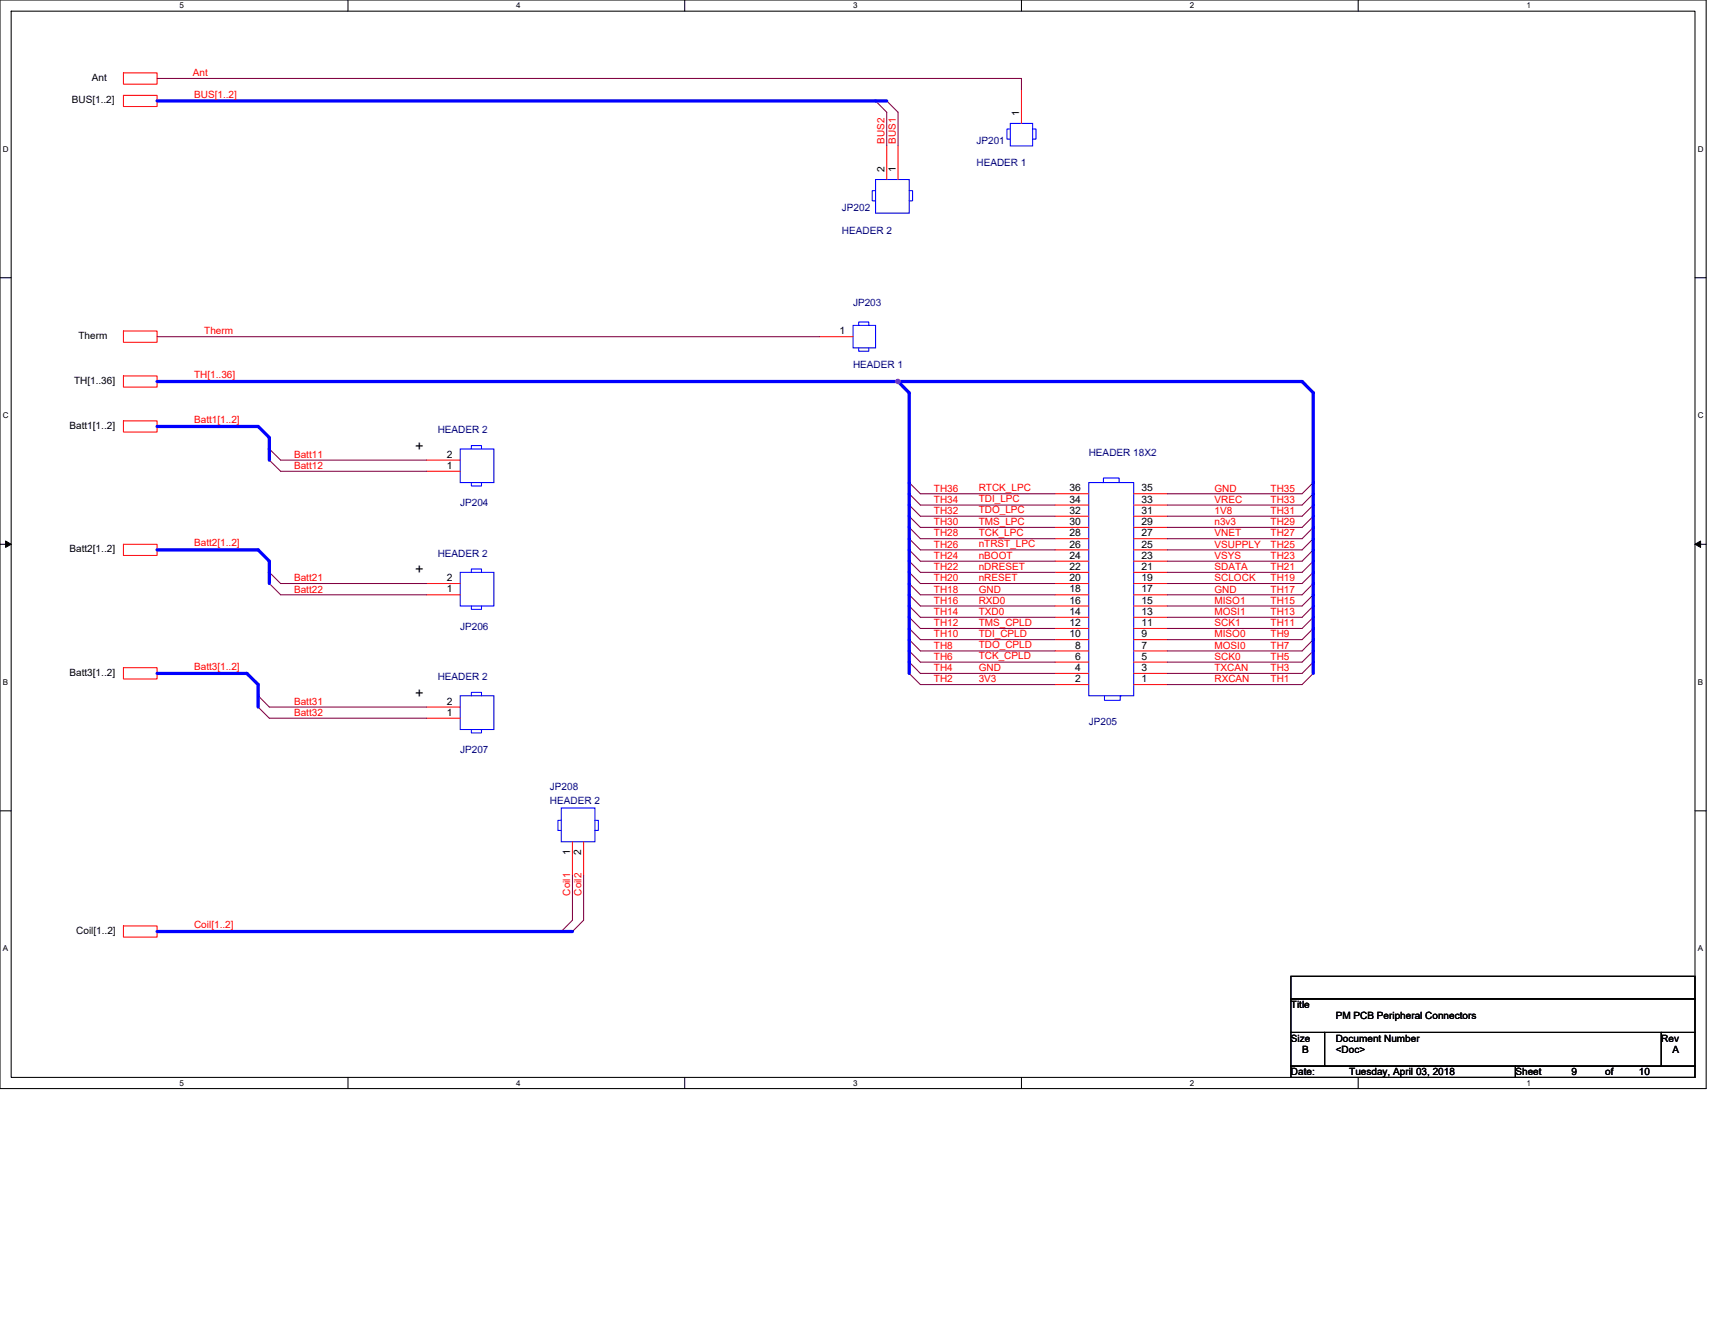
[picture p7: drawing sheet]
<svg xmlns="http://www.w3.org/2000/svg" width="279mm" height="216mm" viewBox="0 0 279 216" stroke-linecap="round" stroke-linejoin="round" font-family="sans-serif">
<path d="M0 0h278v177.4h-278zM1.8 1.8h274.3v173.8h-274.3z" fill="none" stroke="#000" stroke-width=".17"/>
<g fill="#fff">
<path d="M29.3 .2h.7v1.5h-.7z"/>
<path d="M29.3 175.7h.7v1.5h-.7z"/>
</g>
<path d="M56.7 0v1.8M56.7 175.6v1.8" fill="none" stroke="#000" stroke-width=".17"/>
<g fill="#fff">
<path d="M84.1 .2h.7v1.5h-.7z"/>
<path d="M84.1 175.7h.7v1.5h-.7z"/>
</g>
<path d="M111.5 0v1.8M111.5 175.6v1.8" fill="none" stroke="#000" stroke-width=".17"/>
<g fill="#fff">
<path d="M139 .2h.7v1.5h-.7z"/>
<path d="M139 175.7h.7v1.5h-.7z"/>
</g>
<path d="M166.4 0v1.8M166.4 175.6v1.8" fill="none" stroke="#000" stroke-width=".17"/>
<g fill="#fff">
<path d="M193.8 .2h.8v1.5h-.8z"/>
<path d="M193.8 175.7h.8v1.5h-.8z"/>
</g>
<path d="M221.3 0v1.8M221.3 175.6v1.8" fill="none" stroke="#000" stroke-width=".17"/>
<g fill="#fff">
<path d="M248.7 .2h.7v1.5h-.7z"/>
<path d="M248.7 175.7h.7v1.5h-.7z"/>
<path d="M.5 23.5h.9v1.5h-.9z"/>
<path d="M276.6 23.5h1v1.5h-1z"/>
<path d="M.5 67h.9v1.4h-.9z"/>
<path d="M276.6 67h1v1.4h-1z"/>
</g>
<path d="M0 45.3h1.8M276.1 45.3h1.9" fill="none" stroke="#000" stroke-width=".17"/>
<g fill="#fff">
<path d="M.5 110.4h.8v1.5h-.8z"/>
<path d="M276.6 110.4h.9v1.5h-.9z"/>
</g>
<path d="M0 88.7h1.8M276.1 88.7h1.9" fill="none" stroke="#000" stroke-width=".17"/>
<path d="M.9 88.2l.9 .5-.9 .5zM276.1 88.7l1-.5v1z" fill="#000" stroke="#000" stroke-width=".16"/>
<g fill="#fff">
<path d="M.5 153.8h.8v1.5h-.8z"/>
<path d="M276.6 153.8h.9v1.5h-.9z"/>
</g>
<path d="M0 132.1h1.8M276.1 132.1h1.9M210.3 159.1h65.8v3.7h-65.8zM210.3 162.8h65.8v5.4h-65.8zM210.3 168.2h5.5v5.5h-5.5zM210.3 173.7h36.6v1.9h-36.6zM215.8 168.2h54.9v5.5h-54.9zM246.9 173.7h29.2v1.9h-29.2zM270.7 168.2h5.4v5.5h-5.4z" fill="none" stroke="#000" stroke-width=".17"/>
<g fill="none" stroke="#f00" stroke-width=".17">
<path d="M20.1 11.9h5.5v1.8h-5.5zM20.1 15.5h5.5v1.9h-5.5zM166.4 14.6v5.5M144.5 23.8v5.5M146.3 23.8v5.5M20.1 53.9h5.5v1.9h-5.5zM133.5 54.9h5.5M20.1 61.3h5.5v1.8h-5.5zM20.1 68.6h5.5v1.8h-5.5zM69.5 76.8h5.5M69.5 75h5.5M20.1 88.7h5.5v1.8h-5.5z"/>
<path d="M69.5 96.9h5.5M69.5 95.1h5.5M171.9 98.7h5.5M171.9 96.9h5.5M171.9 95.1h5.5M171.9 93.3h5.5M171.9 91.4h5.5M171.9 89.6h5.5M171.9 87.8h5.5M171.9 85.9h5.5M171.9 84.1h5.5M171.9 82.3h5.5"/>
<path d="M171.9 80.5h5.5M184.7 98.7h5.5M184.7 96.9h5.5M184.7 95.1h5.5M184.7 93.3h5.5M184.7 91.4h5.5M184.7 89.6h5.5M184.7 87.8h5.5M184.7 85.9h5.5M184.7 84.1h5.5M184.7 82.3h5.5M184.7 80.5h5.5"/>
<path d="M20.1 108.8h5.5v1.8h-5.5zM69.5 117h5.5M69.5 115.2h5.5M171.9 111.5h5.5M171.9 109.7h5.5M171.9 107.9h5.5M171.9 106.1h5.5M171.9 104.2h5.5M171.9 102.4h5.5M171.9 100.6h5.5M184.7 111.5h5.5M184.7 109.7h5.5"/>
<path d="M184.7 107.9h5.5M184.7 106.1h5.5M184.7 104.2h5.5M184.7 102.4h5.5M184.7 100.6h5.5M93.3 137.2v5.4M95.1 137.2v5.4M20.1 150.9h5.5v1.8h-5.5z"/>
</g>
<g fill="none" stroke="#800040" stroke-width=".17">
<path d="M25.6 12.8h140.8v1.8M142.6 16.4l1.9 1.9v5.5M144.5 16.4l1.8 1.9v5.5M25.6 54.9h107.9M43.9 73.2l1.8 1.8h23.8M43.9 75l1.8 1.8h23.8M148.1 78.6l1.8 1.9h22M214 78.6l-1.9 1.9h-21.9M43.9 93.3l1.8 1.8h23.8M43.9 95.1l1.8 1.8h23.8M148.1 82.3l1.8 1.8h22M148.1 84.1l1.8 1.8h22"/>
<path d="M148.1 85.9l1.8 1.9h22M148.1 87.8l1.8 1.8h22M148.1 89.6l1.8 1.8h22M148.1 91.4l1.8 1.9h22M148.1 93.3l1.8 1.8h22M148.1 95.1l1.8 1.8h22M148.1 96.9l1.8 1.8h22M148.1 98.7l1.8 1.9h22M148.1 80.5l1.8 1.8h22M214 80.5l-1.9 1.8h-21.9M214 82.3l-1.9 1.8h-21.9M214 84.1l-1.9 1.8h-21.9"/>
<path d="M214 85.9l-1.9 1.9h-21.9M214 87.8l-1.9 1.8h-21.9M214 89.6l-1.9 1.8h-21.9M214 91.4l-1.9 1.9h-21.9M214 93.3l-1.9 1.8h-21.9M214 95.1l-1.9 1.8h-21.9M214 96.9l-1.9 1.8h-21.9M214 98.7l-1.9 1.9h-21.9M42.1 113.4l1.8 1.8h25.6M42.1 115.2l1.8 1.8h25.6M148.1 100.6l1.8 1.8h22M148.1 102.4l1.8 1.8h22"/>
<path d="M148.1 104.2l1.8 1.9h22M148.1 106.1l1.8 1.8h22M148.1 107.9l1.8 1.8h22M148.1 109.7l1.8 1.8h22M214 100.6l-1.9 1.8h-21.9M214 102.4l-1.9 1.8h-21.9M214 104.2l-1.9 1.9h-21.9M214 106.1l-1.9 1.8h-21.9M214 107.9l-1.9 1.8h-21.9M214 109.7l-1.9 1.8h-21.9M93.3 142.6v7.3l-1.9 1.9M95.1 142.6v7.3l-1.8 1.9"/>
</g>
<g fill="none" stroke="#00f" stroke-width=".17">
<path d="M142.6 29.3h5.5v5.4h-5.5zM142.6 31.1h-.5v1.6h.5M148.1 31.1h.6v1.6h-.6M164.6 20.1h3.6v3.7h-3.6zM164.6 21h-.6v1.7h.6M168.2 21h.6v1.7h-.6M139 53h3.6v3.7h-3.6zM139.9 53v-.5h1.6v.5M139.9 56.7v.5h1.6v-.5M75 73.2h5.5v5.4h-5.5zM76.8 73.2v-.6h1.6v.6M76.8 78.6v.6h1.6v-.6"/>
<path d="M177.4 78.6h7.3v34.8h-7.3zM179.6 78.6h.2v-.7h2.5v.7M75 93.3h5.5v5.4h-5.5zM76.8 93.3v-.6h1.6v.6M76.8 98.7v.6h1.6v-.6M75 113.4h5.5v5.5h-5.5zM76.8 113.4v-.6h1.6v.6M76.8 118.9v.5h1.6v-.5M179.9 113.4v.7h2.6v-.7h.2M91.4 131.7h5.5v5.5h-5.5zM91.4 133.7h-.5v1.6h.5M96.9 133.7h.6v1.6h-.6"/>
</g>
<path d="M25.6 16.4h118.9M25.6 69.5h16.5l1.8 1.8v3.7M25.6 62.2h120.7M25.6 89.6h16.5l1.8 1.8v3.7M25.6 109.7h14.6l1.9 1.8v3.7M148.1 109.7v-45.7l-1.8-1.8h65.8l1.9 1.8v45.7M25.6 151.8h67.7" fill="none" stroke="#00f" stroke-width=".53"/>
<circle cx="146.3" cy="62.2" r=".36" fill="#f0f" stroke="#f0f" stroke-width=".17"/>
<g font-size="2.4">
<text x="67.6" y="73.4">+</text>
<text x="67.6" y="93.6">+</text>
<text x="67.6" y="113.7">+</text>
</g>
<g font-size="1.7">
<text x="166" y="18.8" transform="rotate(-90 166 18.8)">1</text>
<text x="144.1" y="28" transform="rotate(-90 144.1 28)">2</text>
<text x="145.9" y="28" transform="rotate(-90 145.9 28)">1</text>
<text x="136.8" y="54.5">1</text>
<text x="72.8" y="76.4">1</text>
<text x="72.8" y="74.6">2</text>
<text x="174.2" y="83.7">32</text>
<text x="174.2" y="81.9">34</text>
<text x="174.2" y="80.1">36</text>
<text x="186" y="83.7">31</text>
<text x="186" y="81.9">33</text>
<text x="186" y="80.1">35</text>
<text x="174.2" y="89.2">26</text>
<text x="174.2" y="87.4">28</text>
<text x="174.2" y="85.6">30</text>
<text x="186" y="89.2">25</text>
<text x="186" y="87.4">27</text>
<text x="186" y="85.6">29</text>
<text x="72.8" y="94.7">2</text>
<text x="174.2" y="94.7">20</text>
<text x="174.2" y="92.9">22</text>
<text x="174.2" y="91.1">24</text>
<text x="186" y="94.7">19</text>
<text x="186" y="92.9">21</text>
<text x="186" y="91.1">23</text>
<text x="72.8" y="96.5">1</text>
<text x="174.2" y="100.2">14</text>
<text x="174.2" y="98.4">16</text>
<text x="174.2" y="96.5">18</text>
<text x="186" y="100.2">13</text>
<text x="186" y="98.4">15</text>
<text x="186" y="96.5">17</text>
<text x="174.2" y="103.8">10</text>
<text x="174.2" y="102">12</text>
<text x="175.2" y="107.5">6</text>
<text x="175.2" y="105.7">8</text>
<text x="186" y="107.5">5</text>
<text x="186" y="105.7">7</text>
<text x="186" y="103.8">9</text>
<text x="186" y="102">11</text>
<text x="175.2" y="111.2">2</text>
<text x="175.2" y="109.3">4</text>
<text x="186" y="111.2">1</text>
<text x="186" y="109.3">3</text>
<text x="72.8" y="116.6">1</text>
<text x="72.8" y="114.8">2</text>
<text x="92.9" y="139.4" transform="rotate(-90 92.9 139.4)">1</text>
<text x="94.7" y="139.4" transform="rotate(-90 94.7 139.4)">2</text>
</g>
<g font-size="1.6">
<text x="11.7" y="16.8">BUS[1..2]</text>
<text x="15" y="13.2">Ant</text>
<text x="12.8" y="55.2">Therm</text>
<text x="12.1" y="62.5">TH[1..36]</text>
<text x="11.3" y="69.9">Batt1[1..2]</text>
<text x="11.3" y="90">Batt2[1..2]</text>
<text x="11.3" y="110.1">Batt3[1..2]</text>
<text x="12.4" y="152.2">Coil[1..2]</text>
<text x="210.3" y="164.2">Title</text>
<text x="217.6" y="166.1">PM PCB Peripheral Connectors</text>
<text x="210.3" y="169.7">Size</text>
<text x="212.1" y="171.6">B</text>
<text x="217.6" y="169.7">Document Number</text>
<text x="217.6" y="171.6">&lt;Doc&gt;</text>
<text x="270.7" y="169.7">Rev</text>
<text x="272.5" y="171.6">A</text>
<text x="210.3" y="175.2">Date:</text>
<text x="219.8" y="175.2">Tuesday, April 03, 2018</text>
<text x="246.9" y="175.2">Sheet</text>
<text x="256" y="175.2">9</text>
<text x="261.5" y="175.2">of</text>
<text x="267" y="175.2">10</text>
</g>
<g font-size="1.6" fill="#f00">
<text x="31.4" y="12.4">Ant</text>
<text x="31.6" y="15.9">BUS[1..2]</text>
<text x="144.1" y="23.4" transform="rotate(-90 144.1 23.4)">BUS2</text>
<text x="145.9" y="23.4" transform="rotate(-90 145.9 23.4)">BUS1</text>
<text x="33.3" y="54.5">Therm</text>
<text x="31.6" y="61.6">TH[1..36]</text>
<text x="31.6" y="68.9">Batt1[1..2]</text>
<text x="47.9" y="74.6">Batt11</text>
<text x="47.9" y="76.4">Batt12</text>
<text x="152.1" y="80.1">TH36</text>
<text x="152.1" y="81.9">TH34</text>
<text x="152.1" y="83.8">TH32</text>
<text x="159.4" y="80">RTCK_LPC</text>
<text x="159.4" y="81.8">TDI_LPC</text>
<text x="159.4" y="83.7">TDO_LPC</text>
<text x="197.9" y="80.1">GND</text>
<text x="197.9" y="81.9">VREC</text>
<text x="197.9" y="83.8">1V8</text>
<text x="207" y="80.1">TH35</text>
<text x="207" y="81.9">TH33</text>
<text x="207" y="83.8">TH31</text>
<text x="31.6" y="89">Batt2[1..2]</text>
<text x="152.1" y="85.6">TH30</text>
<text x="152.1" y="87.4">TH28</text>
<text x="152.1" y="89.2">TH26</text>
<text x="159.4" y="85.5">TMS_LPC</text>
<text x="159.4" y="87.3">TCK_LPC</text>
<text x="159.4" y="89.1">nTRST_LPC</text>
<text x="197.9" y="85.6">n3v3</text>
<text x="197.9" y="87.4">VNET</text>
<text x="197.9" y="89.2">VSUPPLY</text>
<text x="207" y="85.6">TH29</text>
<text x="207" y="87.4">TH27</text>
<text x="207" y="89.2">TH25</text>
<text x="47.9" y="94.7">Batt21</text>
<text x="152.1" y="91.1">TH24</text>
<text x="152.1" y="92.9">TH22</text>
<text x="152.1" y="94.7">TH20</text>
<text x="159.4" y="91.1">nBOOT</text>
<text x="159.4" y="92.9">nDRESET</text>
<text x="159.4" y="94.7">nRESET</text>
<text x="197.9" y="91.1">VSYS</text>
<text x="197.9" y="92.9">SDATA</text>
<text x="197.9" y="94.7">SCLOCK</text>
<text x="207" y="91.1">TH23</text>
<text x="207" y="92.9">TH21</text>
<text x="207" y="94.7">TH19</text>
<text x="47.9" y="96.6">Batt22</text>
<text x="152.1" y="96.6">TH18</text>
<text x="152.1" y="98.4">TH16</text>
<text x="152.1" y="100.2">TH14</text>
<text x="159.4" y="96.6">GND</text>
<text x="159.4" y="98.4">RXD0</text>
<text x="159.4" y="100.2">TXD0</text>
<text x="159.4" y="101.9">TMS_CPLD</text>
<text x="197.9" y="96.6">GND</text>
<text x="197.9" y="98.4">MISO1</text>
<text x="197.9" y="100.2">MOSI1</text>
<text x="207" y="96.6">TH17</text>
<text x="207" y="98.4">TH15</text>
<text x="207" y="100.2">TH13</text>
<text x="152.1" y="102">TH12</text>
<text x="152.1" y="103.9">TH10</text>
<text x="152.1" y="105.7">TH8</text>
<text x="152.1" y="107.5">TH6</text>
<text x="159.4" y="103.8">TDI_CPLD</text>
<text x="159.4" y="105.6">TDO_CPLD</text>
<text x="159.4" y="107.4">TCK_CPLD</text>
<text x="197.9" y="102">SCK1</text>
<text x="197.9" y="103.9">MISO0</text>
<text x="197.9" y="105.7">MOSI0</text>
<text x="197.9" y="107.5">SCK0</text>
<text x="207" y="102">TH11</text>
<text x="207" y="103.9">TH9</text>
<text x="207" y="105.7">TH7</text>
<text x="207" y="107.5">TH5</text>
<text x="31.6" y="109.2">Batt3[1..2]</text>
<text x="152.1" y="109.4">TH4</text>
<text x="152.1" y="111.2">TH2</text>
<text x="159.4" y="109.4">GND</text>
<text x="159.4" y="111.2">3V3</text>
<text x="197.9" y="109.4">TXCAN</text>
<text x="197.9" y="111.2">RXCAN</text>
<text x="207" y="109.4">TH3</text>
<text x="207" y="111.2">TH1</text>
<text x="47.9" y="114.9">Batt31</text>
<text x="47.9" y="116.7">Batt32</text>
<text x="92.9" y="145.9" transform="rotate(-90 92.9 145.9)">Coil1</text>
<text x="94.7" y="145.9" transform="rotate(-90 94.7 145.9)">Coil2</text>
<text x="31.6" y="151.2">Coil[1..2]</text>
</g>
<g font-size="1.6" fill="#000080">
<text x="159.1" y="23.4">JP201</text>
<text x="159.1" y="27.1">HEADER 1</text>
<text x="137.2" y="34.4">JP202</text>
<text x="137.2" y="38.1">HEADER 2</text>
<text x="139" y="49.9">JP203</text>
<text x="139" y="60">HEADER 1</text>
<text x="71.3" y="70.6">HEADER 2</text>
<text x="177.4" y="74.3">HEADER 18X2</text>
<text x="75" y="82.5">JP204</text>
<text x="71.3" y="90.7">HEADER 2</text>
<text x="75" y="102.6">JP206</text>
<text x="71.3" y="110.8">HEADER 2</text>
<text x="177.4" y="118.2">JP205</text>
<text x="75" y="122.7">JP207</text>
<text x="89.6" y="128.8">JP208</text>
<text x="89.6" y="131">HEADER 2</text>
</g>
<g font-size="1.3">
<text x="29.3" y="1.4">5</text>
<text x="84.1" y="1.4">4</text>
<text x="139" y="1.4">3</text>
<text x="193.8" y="1.4">2</text>
<text x="248.7" y="1.4">1</text>
<text x=".5" y="24.7">D</text>
<text x="276.6" y="24.7">D</text>
<text x=".5" y="68.2">C</text>
<text x="276.6" y="68.2">C</text>
<text x=".5" y="111.6">B</text>
<text x="276.6" y="111.6">B</text>
<text x=".5" y="155">A</text>
<text x="276.6" y="155">A</text>
<text x="29.3" y="176.9">5</text>
<text x="84.1" y="176.9">4</text>
<text x="139" y="176.9">3</text>
<text x="193.8" y="176.9">2</text>
<text x="248.7" y="176.9">1</text>
</g>
</svg>
